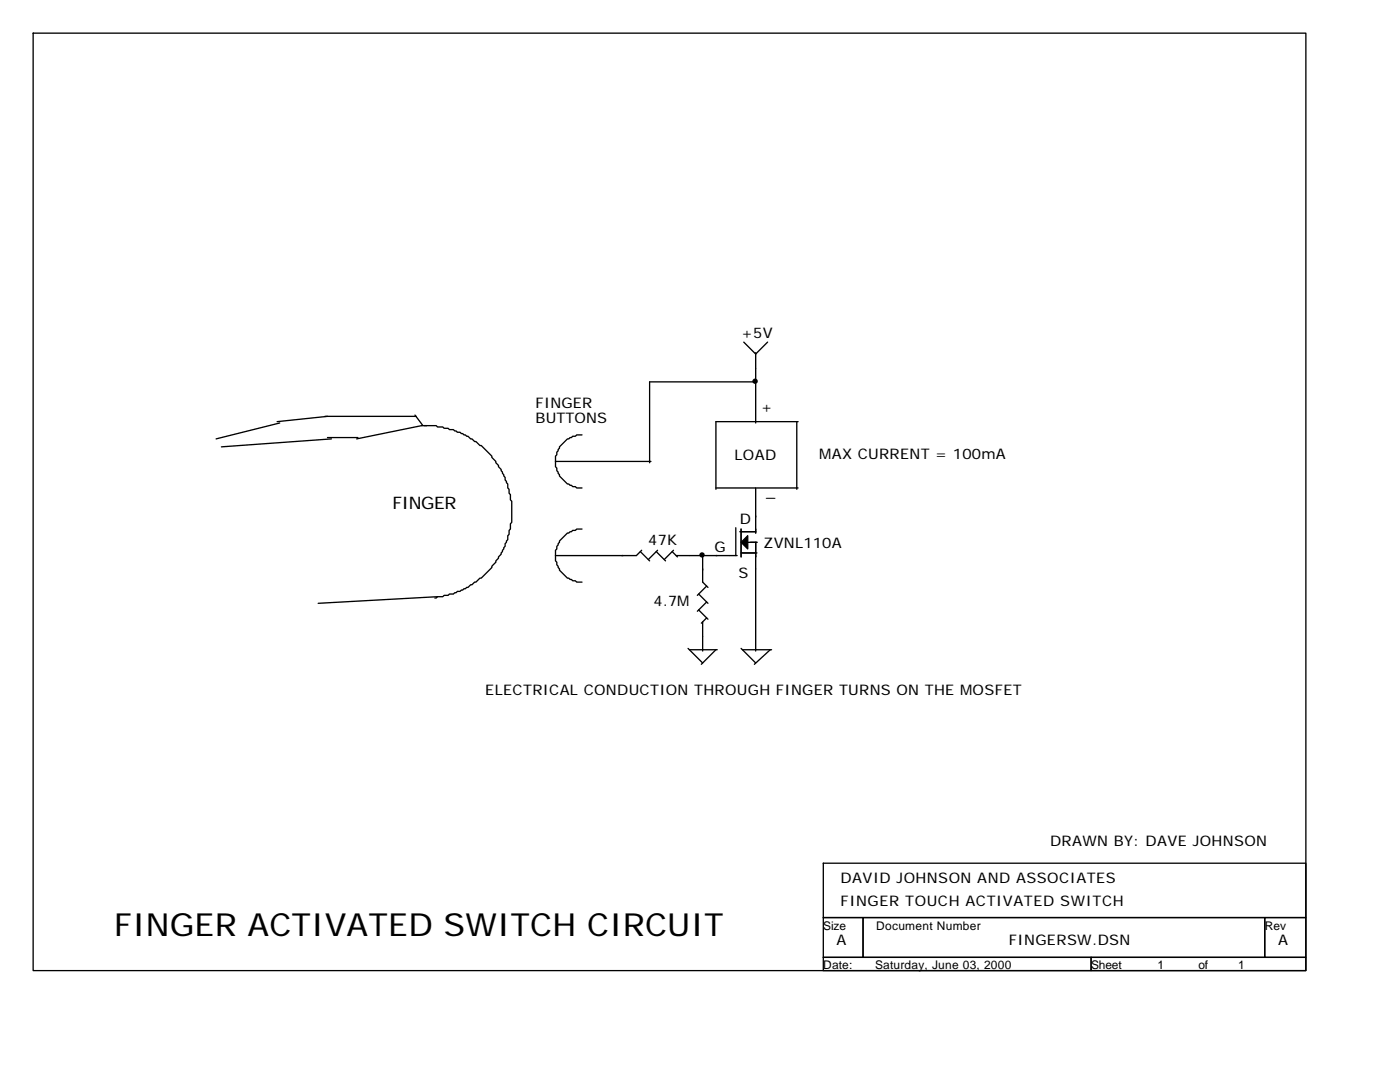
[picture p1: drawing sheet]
<svg xmlns="http://www.w3.org/2000/svg" width="279mm" height="216mm" viewBox="0 0 279 216" stroke-linecap="round" stroke-linejoin="round" font-family="sans-serif">
<g fill="none" stroke="#000" stroke-width=".26">
<path d="M6.6 6.6h254v187.1h-254zM148.4 68.3l2.4 2.3 2.4-2.3M150.8 70.4v14M151.1 76.2h-21.5v16.1M55.8 84.4l-12.7 3.2M64.8 83.1h18.3M65.4 87.3h6M65.4 83.1l-10.1 1M66.1 87.6l-21.9 1.6M82.8 82.8l1.6 2.1M84.7 84.9h2.3l.3 .3h1.1l.2 .3h.8l.3 .2h.8l.8 .6h.5l.8 .5 .8 .2 .5 .6h.3l.5 .5h.3l.8 .8h.2l2.2 2.1v.3l.8 .8v.2l1 1.4v.2l.8 1.3v.6l.5 .8v.8l.3 .2v.8l.3 .3v1l.2 .3v4.2l-.2 .3v1.1l-.3 .2v.8l-.3 .3v.8l-.5 .8v.5l-.5 .8-.3 .8-.5 .5v.3l-.5 .5v.3l-.8 .8v.2l-2.2 2.2h-.2l-.8 .8h-.3l-1.3 1h-.3l-1.3 .8h-.5l-.8 .5h-.8l-.3 .3h-.8l-.2 .3h-1.1l-.3 .2h-.2M85.2 84.9h-1.1l-12.9 2.7"/>
<path d="M110.9 92.1v1l.2 .3v.5l.3 .3 .3 .8 1.5 1.6 .8 .2 .3 .3h.5l.3 .3h1.1M110.9 92.1h19M116.2 86.8h-1.1l-.3 .2h-.5l-.3 .3-.8 .3-1.5 1.6-.3 .8-.3 .2v.6l-.2 .2v1.1M142.9 97.4h16.4M150.8 97.4v9M159 84.1v13.5M159.3 84.1h-16.4v13.5M87.3 119.1l-23.8 1.3M110.9 110.9v1l.2 .3v.5l.6 .8v.3l1.5 1.6 .8 .2 .3 .3h.5l.3 .3h1.1M116.2 105.6h-1.1l-.3 .2h-.5l-.3 .3-.8 .3-1.5 1.5v.3l-.6 .8v.5l-.2 .3v1.1M127.8 110.1l1.8 1.8M128.1 109.8l-1.1 1.1h-16.1"/>
<path d="M131 110.1l1.8 1.8M131.2 109.8l-1.8 1.9M134.1 110.1l1.1 1M134.4 109.8l-1.8 1.9M134.9 110.9h12.2M139.4 118.5l1.9 1.9M140.2 110.9v5.3l1.1 1M141 116.9l-1.8 1.9M146.8 105.3v5.6M147.6 106.1h3.2M147.9 105.6v5.5M147.9 110.3h3.2"/>
<path d="M149.2 108.2h1.9M150.8 108.2v21.7M137.3 129.4l2.9 2.9M137.6 129.6h5.5M139.4 121.7l1.9 1.9M140.2 124.1v5.8M141 120.1l-1.8 1.9M141 123.3l-1 1.1M142.9 129.6l-2.9 3M147.9 129.4l2.9 2.9M148.2 129.6h5.8M153.7 129.6l-3.2 3"/>
<path d="M164.3 172.2h96.3v10.9h-96.3zM164.3 183.1h7.9v7.9h-7.9zM164.3 191h53.5v2.7h-53.5zM172.2 183.1h80.2v7.9h-80.2zM217.8 191h42.8v2.7h-42.8zM252.4 183.1h8.2v7.9h-8.2z"/>
</g>
<path d="M147.9 108.2l1.3-1.3v2.6z" fill-rule="evenodd" fill="#000" stroke="#000" stroke-width=".26"/>
<g fill="#000" stroke="#000" stroke-width=".26">
<circle cx="150.7" cy="76.1" r=".4"/>
<circle cx="140.1" cy="110.7" r=".4"/>
</g>
<text font-size="6.3" x="22.8" y="186.8">FINGER ACTIVATED SWITCH CIRCUIT</text>
<text font-size="3.4" x="78.3" y="101.6">FINGER</text>
<g font-size="2.9">
<text x="147.9" y="67.5">+5V</text>
<text x="106.9" y="81.5">FINGER</text>
<text x="151.9" y="82.3">+</text>
<text x="106.9" y="84.4">BUTTONS</text>
<text x="146.6" y="91.8">LOAD</text>
<text x="163.5" y="91.5">MAX CURRENT = 100mA</text>
<text x="152.9" y="99.2">_</text>
<text x="147.6" y="104.5">D</text>
<text x="129.4" y="108.7">47K</text>
<text x="142.6" y="110.1">G</text>
<text x="152.4" y="109.3">ZVNL110A</text>
<text x="147.4" y="115.4">S</text>
<text x="130.4" y="120.9">4.7M</text>
<text x="96.8" y="138.6">ELECTRICAL CONDUCTION THROUGH FINGER TURNS ON THE MOSFET</text>
<text x="209.5" y="168.8">DRAWN BY: DAVE JOHNSON</text>
<text x="167.7" y="176.2">DAVID JOHNSON AND ASSOCIATES</text>
<text x="167.7" y="180.7">FINGER TOUCH ACTIVATED SWITCH</text>
<text x="167" y="188.6">A</text>
<text x="201.3" y="188.6">FINGERSW.DSN</text>
<text x="255.1" y="188.6">A</text>
</g>
<g font-size="2.4">
<text x="164.3" y="185.5">Size</text>
<text x="174.9" y="185.5">Document Number</text>
<text x="252.4" y="185.5">Rev</text>
<text x="164.3" y="193.4">Date:</text>
<text x="174.6" y="193.4">Saturday, June 03, 2000</text>
<text x="217.8" y="193.4">Sheet</text>
<text x="231" y="193.4">1</text>
<text x="239.2" y="193.4">of</text>
<text x="247.1" y="193.4">1</text>
</g>
</svg>
